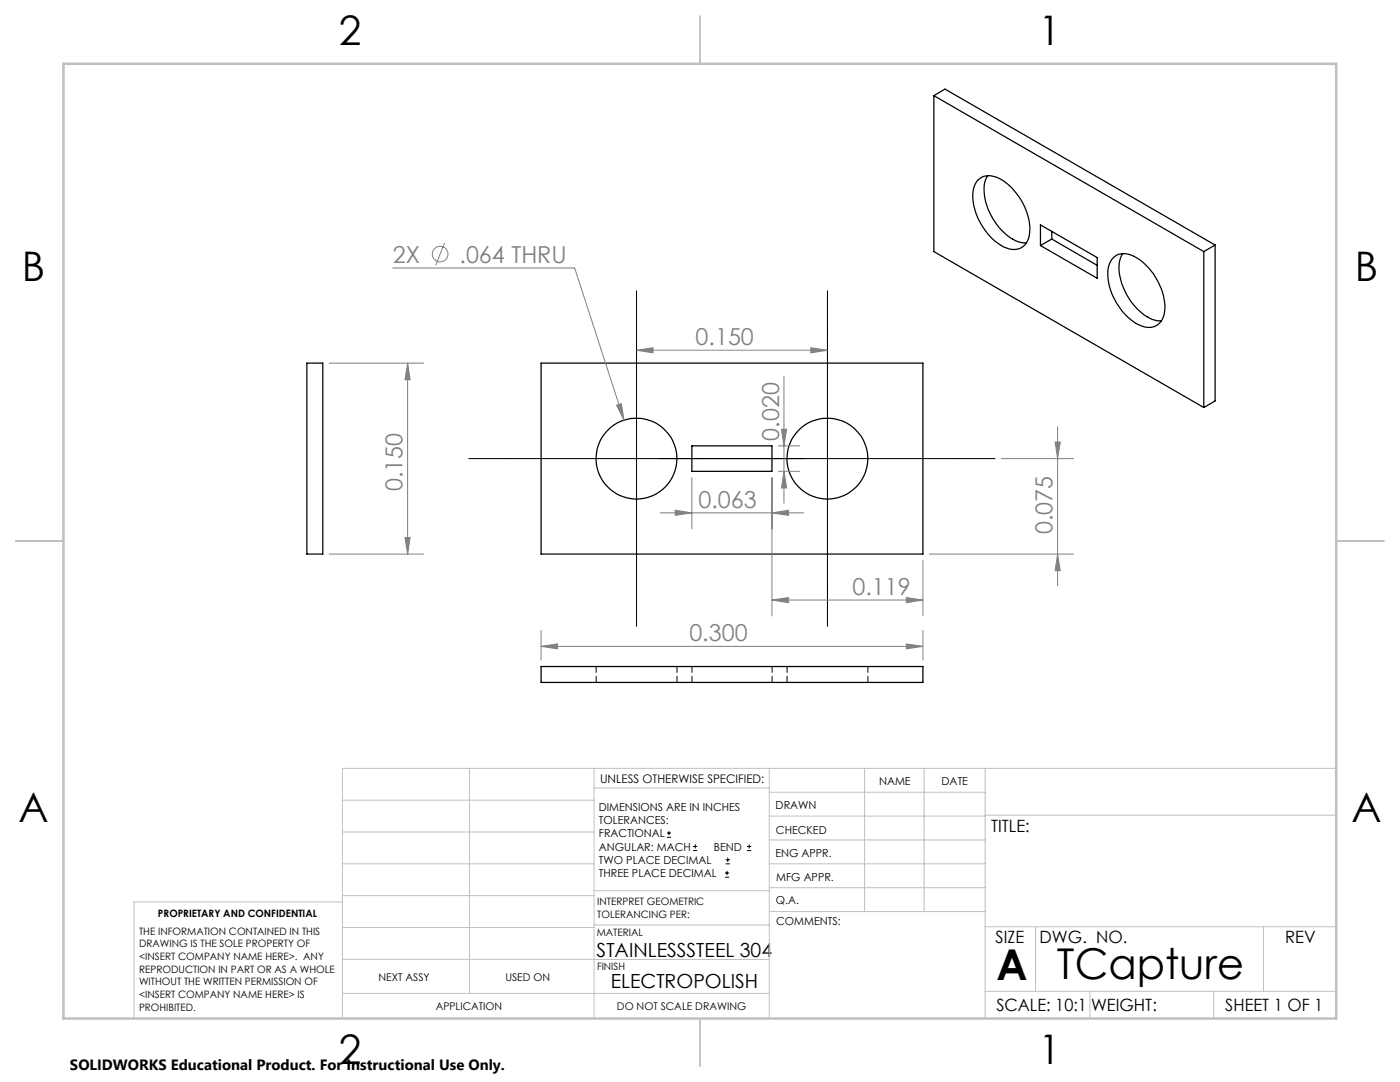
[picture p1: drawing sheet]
<svg xmlns="http://www.w3.org/2000/svg" width="279mm" height="216mm" viewBox="0 0 279 216" stroke-linecap="round" stroke-linejoin="round" font-family="sans-serif">
<g fill="none" stroke="#000" stroke-width=".25">
<path d="M186.4 19.1v31.1l53.8 31.1M186.4 19.1l53.8 31.1M186.4 19.1l2.2-1.3 53.9 31.1M195.1 36.1a3.8 3.8 0 0 1 5-.1 12.1 12.1 0 0 1 5.3 10.9 3.1 3.1 0 0 1-4.6 2.6 11.9 11.9 0 0 1-6.5-11.8zM197.1 35.1a6.9 6.9 0 0 0-.1 5.9 11.2 11.2 0 0 0 6.6 7.3l1.2 .2M207.6 44.9l11.4 6.5v4.1l-11.4-6.5zM209.9 47.7l-2.3 1.3M209.9 47.7l9.1 5.3M209.9 46.1v1.6M222.3 51.3a3.8 3.8 0 0 1 4.7 .2 12.5 12.5 0 0 1 5.4 10.4 3.3 3.3 0 0 1-3.7 3.4 10 10 0 0 1-6.2-5.5 9.5 9.5 0 0 1-1.1-7l.4-.8zM224 50.6a7.5 7.5 0 0 0 .1 6.6 11.3 11.3 0 0 0 6.4 6.7l1.3 .1M240.2 50.2v31.1"/>
<path d="M242.5 48.9v31.1l-2.3 1.3M242.5 48.9l-2.3 1.3M61.2 72.5h3.2v38.1h-3.2zM108 72.5h76.2v38.1h-76.2zM138.1 89h16v5.1h-16zM108 133h76.2v3.2h-76.2z"/>
<circle cx="127" cy="91.5" r="8.1"/>
<circle cx="165.1" cy="91.5" r="8.1"/>
</g>
<path d="M119 133v3.1M135.1 136.1v-3.1M138.1 133v3.1M154.1 133v3.1M157.1 133v3.1M173.2 136.1v-3.1" fill="none" stroke="#000" stroke-width=".2" stroke-dasharray="1.3 .6" stroke-linecap="butt"/>
<g fill="none" stroke="#808080" stroke-width=".2">
<path d="M78.4 53.5h36.3l9.8 30.3M88.7 48.5l-1.7 4.4M65.7 72.5h18.8M81.4 72.5v38.1M81.4 72.5l.4 3.3h-1zM127 69.9l3.3-.5v1zM127 69.9h38.1M156.5 75v25.4M161.8 69.4l3.3 .5-3.3 .5zM123 80.9l1-.4 .5 3.3zM138.1 95.3v10.2M154.1 95.3v27.6"/>
<path d="M155.3 89h4.3M155.3 94.1h4.3M156 85.7h1l-.5 3.3zM156.5 94.1l.5 3.3h-1zM199.8 91.5h14.4M210.6 88.2h1l-.5 3.3zM211.1 85.2v31.7M65.7 110.6h18.8M80.8 107.2h1l-.4 3.4zM131.7 102.3h28.7M134.8 101.8l3.3 .5-3.3 .5zM154.1 102.3l3.3-.5v1z"/>
<path d="M154.1 119.7l3.3-.5v1.1zM154.1 119.7h30.1M180.9 119.2l3.3 .5-3.3 .6zM184.2 111.8v11.1M185.5 110.6h28.7M211.1 110.6l.5 3.3h-1zM108 129l3.3-.5v1zM108 125.8v5.9M108 129h76.2M180.9 128.5l3.3 .5-3.3 .5zM184.2 125.8v5.9"/>
<circle cx="87.8" cy="50.7" r="1.56"/>
</g>
<g fill="none" stroke="#000" stroke-width=".2">
<path d="M127 58v67M165.1 58v67M93.6 91.5h105M133.1 167.1h.8M133.1 166.2h.8M133.5 165.8v.9M138.3 169.7h.8M138.3 168.9h.8M138.7 168.5v.8M144.7 175h.8M144.7 174.2h.8M144.8 172.4h.9"/>
<path d="M144.8 171.6h.9M145.1 173.8v.8M145.2 171.1v.9M149.1 169.7h.8M149.1 168.9h.8M149.5 168.5v.8"/>
</g>
<g fill="none" stroke="#c0c0c0" stroke-width=".2">
<path d="M68.3 159.7h50.3M93.7 153.3v44.9M118.6 153.3v49.9M118.6 157.2h34.9M153.5 153.3v49.9M153.5 158.1h43.1M172.5 153.3v28.6M184.4 153.3v28.6M196.6 153.3v49.9M266.7 153.3h-198.4v49.9M68.3 178.7h50.3M68.3 172.4h50.3"/>
<path d="M68.3 166h50.3M68.3 180h-41.6v23.2M118.6 177.7h35M153.5 167.6h43.1M153.5 162.8h43.1M153.5 172.4h43.1M153.5 177.1h43.1M196.6 162.7h70.1M68.3 198.2h85.2M68.3 191.4l85.2 .1M68.3 185.1h50.3M118.6 184.6h35"/>
<path d="M153.6 181.9h43M196.6 197.8h70.1M196.6 184.9h70.1M206.7 184.9v12.9M217.5 197.8v5.4M242.2 197.8v5.4M252.2 184.9v12.9"/>
</g>
<path d="M139.7 3.2v9.5M3.1 107.9h9.6M266.7 107.9h9.5M139.7 203.2v9.6" fill="none" stroke="#c0c0c0" stroke-width=".25"/>
<path d="M12.7 12.7h254v190.5h-254z" fill="none" stroke="#c0c0c0" stroke-width=".5"/>
<g fill="#808080">
<path d="M123 80.9l1.5 2.9-.5-3.3zM134.8 101.8l3.3 .5-3.3 .5zM154.1 102.3l3.3-.5v1zM127 69.9l3.3-.5v1zM161.8 69.4l3.3 .5-3.3 .5zM154.1 119.7l3.3-.5v1.1zM180.9 119.2l3.3 .5-3.3 .6zM108 129l3.3-.5v1zM180.9 128.5l3.3 .5-3.3 .5z"/>
<path d="M80.8 107.2h1l-.4 3.4zM81.4 72.5l.4 3.3h-1z"/>
<path d="M211.1 110.6l.5 3.3h-1zM210.6 88.2h1l-.5 3.3z"/>
<path d="M156 85.7h1l-.5 3.3zM156.5 94.1l.5 3.3h-1z"/>
</g>
<g font-size="8.5">
<text x="198.9" y="195.5">A</text>
<text x="210.9" y="195.4">TCapture</text>
</g>
<g font-size="8.1">
<text x="67.6" y="8.9">2</text>
<text x="207.3" y="8.9">1</text>
<text x="4.4" y="56.2">B</text>
<text x="270.4" y="56.2">B</text>
<text x="3.7" y="164.1">A</text>
<text x="269.7" y="164.1">A</text>
<text x="67.6" y="212.4">2</text>
<text x="207.3" y="212.4">1</text>
</g>
<g font-size="4.7" fill="#808080">
<text x="78.4" y="52.4">2X</text>
<text x="91.7" y="52.4">.064 THRU</text>
<text x="138.8" y="68.9">0.150</text>
<text x="155.5" y="87.9" transform="rotate(-90 155.5 87.9)">0.020</text>
<text x="80.3" y="98" transform="rotate(-90 80.3 98)">0.150</text>
<text x="139.4" y="101.3">0.063</text>
<text x="210.1" y="106.6" transform="rotate(-90 210.1 106.6)">0.075</text>
<text x="170.1" y="118.7">0.119</text>
<text x="137.6" y="127.9">0.300</text>
</g>
<g font-size="3.9">
<text x="119.1" y="190.9">STAINLESSSTEEL 304</text>
<text x="121.9" y="197.2">ELECTROPOLISH</text>
</g>
<g font-size="3.4">
<text x="197.8" y="166">TITLE:</text>
<text x="198.7" y="188.1">SIZE</text>
<text x="207.5" y="188.1">DWG. NO.</text>
<text x="256.5" y="188.2">REV</text>
<text x="198.8" y="201.7">SCALE: 10:1</text>
<text x="217.7" y="201.8">WEIGHT:</text>
<text x="244.5" y="201.7">SHEET 1 OF 1</text>
</g>
<text font-size="3" x="14" y="213.5">SOLIDWORKS Educational Product. For Instructional Use Only.</text>
<text font-size="2.4" x="119.8" y="156.2">UNLESS OTHERWISE SPECIFIED:</text>
<g font-size="2.2">
<text x="119.5" y="161.8">DIMENSIONS ARE IN INCHES</text>
<text x="154.8" y="161.4">DRAWN</text>
<text x="175.4" y="156.6">NAME</text>
<text x="187.9" y="156.7">DATE</text>
<text x="119.5" y="164.4">TOLERANCES:</text>
<text x="119.5" y="167.1">FRACTIONAL</text>
<text x="154.9" y="166.3">CHECKED</text>
<text x="119.5" y="169.7">ANGULAR: MACH</text>
<text x="119.5" y="172.4">TWO PLACE DECIMAL</text>
<text x="142.5" y="169.7">BEND</text>
<text x="154.8" y="171">ENG APPR.</text>
<text x="119.5" y="175">THREE PLACE DECIMAL</text>
<text x="154.9" y="175.7">MFG APPR.</text>
<text x="154.9" y="180.4">Q.A.</text>
<text x="154.9" y="184.6">COMMENTS:</text>
</g>
<g font-size="2.1">
<text x="75.5" y="195.7">NEXT ASSY</text>
<text x="100.9" y="195.7">USED ON</text>
<text x="86.9" y="201.5">APPLICATION</text>
<text x="123.1" y="201.6">DO NOT SCALE DRAWING</text>
</g>
<g font-size="2">
<text x="31.5" y="182.9">PROPRIETARY AND CONFIDENTIAL</text>
<text x="119.2" y="180.6">INTERPRET GEOMETRIC</text>
<text x="119.2" y="183.1">TOLERANCING PER:</text>
<text x="27.8" y="186.5">THE INFORMATION CONTAINED IN THIS</text>
<text x="27.8" y="189">DRAWING IS THE SOLE PROPERTY OF</text>
<text x="27.8" y="191.6">&lt;INSERT COMPANY NAME HERE&gt;. ANY</text>
<text x="119.1" y="186.7">MATERIAL</text>
<text x="27.8" y="194.1">REPRODUCTION IN PART OR AS A WHOLE</text>
<text x="27.8" y="196.6">WITHOUT THE WRITTEN PERMISSION OF</text>
<text x="119.1" y="193.5">FINISH</text>
<text x="27.8" y="199.1">&lt;INSERT COMPANY NAME HERE&gt; IS</text>
<text x="27.8" y="201.7">PROHIBITED.</text>
</g>
</svg>
